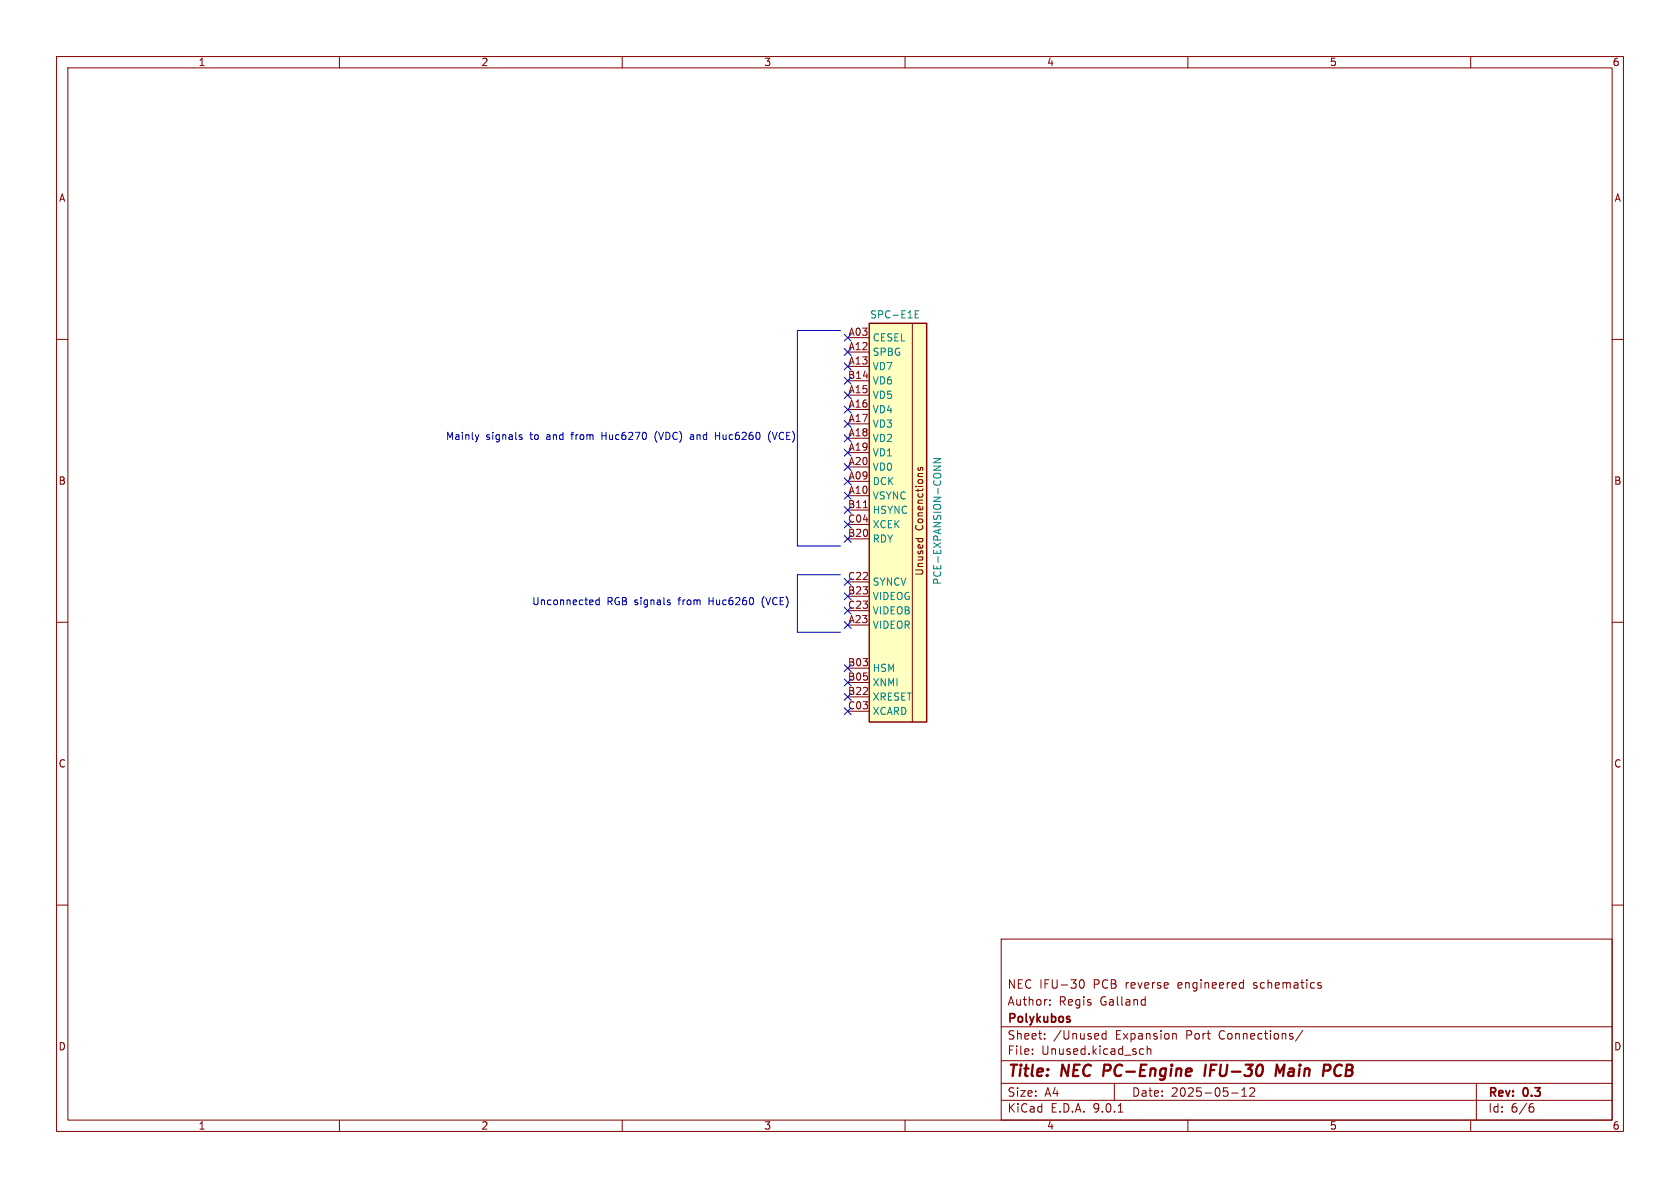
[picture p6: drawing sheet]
<svg xmlns="http://www.w3.org/2000/svg" width="297mm" height="210mm" viewBox="0 0 297 210" stroke-linecap="round" stroke-linejoin="round" font-family="sans-serif">
<g fill="none" stroke="#840000" stroke-width=".18">
<path d="M10 10h277v190h-277zM12 12h273v186h-273zM60 10v2M110 10v2M160 10v2M210 10v2M260 10v2M10 60h2M285 60h2M10 110h2M285 110h2M10 160h2"/>
<path d="M177 166h108v32h-108zM185.6 177.6v.1M185.6 176.8v.1M191 173.3l.2-.1a.81 .81 0 0 1 .6 .6 .81 .81 0 0 1-.3 .8l-.2 .1a.81 .81 0 0 1-.3-1.4zM202.3 176.7l.2 .1M202.5 176.2v1.5M202.5 177.6l-.2 .1M219.4 173.7l.4 .1M219.8 174.6l-.4 .1M219.8 173.2v1.5M233 174.1l.5 .2 .1 .1-.1 .2-.4 .1M233 173.8h.5"/>
<path d="M285 160h2M60 198v2M110 198v2M160 198v2M177 194.5h108M177 191.5h108M177 187.5h108M177 181.5h108M182.5 186.3v.1M182.5 185.5v.1M184.7 183.6v.1M184.7 182.8v.1"/>
<path d="M195.5 182.2v1.5M195.5 182.8l-.4-.1-.3 .3v.4l.2 .2h.5M197 191.5v3M197.7 196.6h.8M201.7 185.4l.5 .1M202.2 186.3l-.5 .1M202.8 185.5l.2-.1 .4 .1 .1 .9M202.8 184.9v1.5M207.5 182.7l.4 .1 .1 .1v.8M210 198v2M217.7 193.2h1.2M219.5 193.8h.9"/>
<path d="M219.5 192.7l.5-.4v1.5M221 192.4l.5-.1 .2 .1 .1 .3-.9 1.1h.9M230.3 182.1l-1.3 2M260 198v2M261 191.5v6.5M270.6 195.7h.4l.2 .3-.1 .5-.5 .1M271 195.1l-.4 .1"/>
</g>
<path d="M195.3 188.2l-.3 2M213.2 188.2l-.3 2M225.5 190.2l.2-2 .5 1.4 .9-1.4-.3 2M236.4 188.3a1.11 1.11 0 0 0 0 1.9" fill="none" stroke="#840000" stroke-width=".4"/>
<path d="M153.7 57.2h10.1v70.4h-10.1z" fill="#ffffc2"/>
<g fill="none" stroke="#840000" stroke-width=".18">
<path d="M149.9 59.7h3.8M161.3 57.2v70.4M149.9 62.2h3.8M149.9 64.8h3.8M149.9 67.3h3.8M149.9 69.9h3.8M149.9 72.4h3.8M149.9 74.9h3.8M149.9 77.5h3.8M149.9 80h3.8M149.9 82.6h3.8M149.9 85.1h3.8"/>
<path d="M149.9 87.6h3.8M149.9 90.2h3.8M149.9 92.7h3.8M149.9 95.3h3.8M152.6 89.8h.8M161.9 95.2h1.2M162.4 95.2l-.1 .1M162.4 82.7l-.1 .3 .2 .2 .2-.1 .1-.4h.3v.5M163.1 95.2v.1M149.9 102.9h3.8M149.9 105.4h3.8M149.9 108h3.8"/>
<path d="M149.9 110.5h3.8M149.9 118.1h3.8M149.9 120.7h3.8M149.9 123.2h3.8M149.9 125.7h3.8"/>
</g>
<path d="M153.7 57.2h10.1v70.4h-10.1z" fill="none" stroke="#840000" stroke-width=".25"/>
<path d="M161.8 55.5h.4M162.4 54.9h-.6v1.3h.6M165 82.4h1.3l-1.3 .7M165 81.1h1.3l-1.3 .7h1.3" fill="none" stroke="#008484" stroke-width=".18"/>
<g fill="none" stroke="#0000c2" stroke-width=".18">
<path d="M148.6 58.4h-7.6v38.1h7.6M84.6 76.8l-.3 .9M91.8 77.2l.5 .2v.2l-.4 .1M91.8 76.9h.5M106.4 76.4v1.3M106.4 77h.7M116.2 76.2a1.46 1.46 0 0 0 0 2M122.1 76.9h.5M122.6 77.1l-.4 .1-.2 .2 .2 .3 .4-.1M126.5 77h.7M127.2 76.4v1.3M136.2 76.2a1.46 1.46 0 0 0 0 2"/>
<path d="M136.5 76.4l.5 1.3M105.9 105.6v1.3M105.9 106.1h-.3l-.3 .2 .1 .5h.5M118.3 106.5l.2 .2-.2 .2M118.3 106.1h.2M134.8 105.8l-.1 .5 .1 .7M148.6 101.6h-7.6v10.2h7.6"/>
</g>
<g fill="none" stroke="#000084" stroke-width=".18">
<path d="M149.3 59.1l1.2 1.2M150.5 59.1l-1.2 1.2M149.3 79.4l1.2 1.2M149.3 76.9l1.2 1.2M149.3 61.6l1.2 1.2M149.3 69.2l1.2 1.3M149.3 66.7l1.2 1.2M149.3 64.2l1.2 1.2M149.3 74.3l1.2 1.2M149.3 71.8l1.2 1.2M150.5 79.4l-1.2 1.2M150.5 76.9l-1.2 1.2"/>
<path d="M150.5 61.6l-1.2 1.2M150.5 69.2l-1.2 1.3M150.5 66.7l-1.2 1.2M150.5 64.2l-1.2 1.2M150.5 74.3l-1.2 1.2M150.5 71.8l-1.2 1.2M149.3 89.6l1.2 1.2M149.3 92.1l1.2 1.2M149.3 94.6l1.2 1.3M149.3 87l1.2 1.2M149.3 84.5l1.2 1.2M149.3 81.9l1.2 1.3"/>
<path d="M150.5 89.6l-1.2 1.2M150.5 92.1l-1.2 1.2M150.5 94.6l-1.2 1.3M150.5 87l-1.2 1.2M150.5 84.5l-1.2 1.2M150.5 81.9l-1.2 1.3M149.3 104.8l1.2 1.2M149.3 109.9l1.2 1.2M149.3 107.3l1.2 1.3M149.3 102.3l1.2 1.2M149.3 117.5l1.2 1.2M150.5 104.8l-1.2 1.2"/>
<path d="M150.5 109.9l-1.2 1.2M150.5 107.3l-1.2 1.3M150.5 102.3l-1.2 1.2M150.5 117.5l-1.2 1.2M149.3 125.1l1.2 1.2M149.3 122.6l1.2 1.2M149.3 120l1.2 1.3M150.5 125.1l-1.2 1.2M150.5 122.6l-1.2 1.2M150.5 120l-1.2 1.3"/>
</g>
<g font-size="2.8" fill="#840000">
<text x="178" y="190.9">Title:</text>
<text x="187.7" y="190.9">NEC</text>
<text x="195.9" y="190.9">PC-Engine</text>
<text x="214.6" y="190.9">IFU-30</text>
<text x="228" y="190.9">Main</text>
<text x="237.1" y="190.9">PCB</text>
</g>
<g font-size="2.1" fill="#840000">
<text x="178" y="178">Author:</text>
<text x="178" y="175">NEC IFU-30</text>
<text x="187.2" y="178">Regis</text>
<text x="193.3" y="175">PCB</text>
<text x="194.5" y="178">Galland</text>
<text x="199.1" y="175">reverse</text>
<text x="208.5" y="175">engineered</text>
<text x="222" y="175">schematics</text>
<text x="178" y="184">Sheet:</text>
<text x="178" y="181.2">Polykubos</text>
<text x="186.2" y="184">/Unused</text>
<text x="197.2" y="184">Expansion</text>
<text x="209.8" y="184">Port</text>
<text x="215.8" y="184">Connections/</text>
<text x="178" y="186.7">File:</text>
<text x="184.1" y="186.7">Unused.kicad_sch</text>
<text x="178" y="196.9">KiCad</text>
<text x="178" y="194.1">Size:</text>
<text x="184.7" y="194.1">A4</text>
<text x="185.7" y="196.9">E.D.A.</text>
<text x="193.3" y="196.9">9.0.1</text>
<text x="200" y="194.1">Date:</text>
<text x="207" y="194.1">2025-05-12</text>
<text x="263" y="194.3">Rev:</text>
<text x="263" y="196.9">Id:</text>
<text x="267.1" y="196.9">6/6</text>
<text x="269.4" y="194.3">0.3</text>
</g>
<g font-size="1.8" fill="#840000">
<text x="35" y="11.9">1</text>
<text x="85" y="11.9">2</text>
<text x="135" y="11.9">3</text>
<text x="185" y="11.9">4</text>
<text x="235" y="11.9">5</text>
<text x="285" y="11.9">6</text>
<text x="10.3" y="35.9">A</text>
<text x="285.3" y="35.9">A</text>
<text x="149.9" y="59.4">A03</text>
<text x="149.9" y="62">A12</text>
<text x="149.9" y="64.5">A13</text>
<text x="149.8" y="67.1">B14</text>
<text x="149.9" y="69.6">A15</text>
<text x="149.9" y="72.1">A16</text>
<text x="149.9" y="74.7">A17</text>
<text x="149.9" y="77.2">A18</text>
<text x="149.9" y="79.8">A19</text>
<text x="149.9" y="82.3">A20</text>
<text x="10.3" y="85.9">B</text>
<text x="149.8" y="89.9">B11</text>
<text x="149.9" y="84.8">A09</text>
<text x="149.9" y="87.4">A10</text>
<text x="285.3" y="85.9">B</text>
<text x="149.8" y="92.5">C04</text>
<text x="149.8" y="95">B20</text>
<text x="163.4" y="93.8" transform="rotate(-90 163.4 93.8)">Conenctions</text>
<text x="163.4" y="101.9" transform="rotate(-90 163.4 101.9)">Unused</text>
<text x="149.8" y="102.6">C22</text>
<text x="149.8" y="105.2">B23</text>
<text x="149.8" y="107.7">C23</text>
<text x="149.9" y="110.2">A23</text>
<text x="149.8" y="117.9">B03</text>
<text x="149.8" y="120.4">B05</text>
<text x="149.8" y="122.9">B22</text>
<text x="149.8" y="125.5">C03</text>
<text x="10.3" y="135.9">C</text>
<text x="285.3" y="135.9">C</text>
<text x="10.3" y="185.9">D</text>
<text x="285.3" y="185.9">D</text>
<text x="35" y="199.9">1</text>
<text x="85" y="199.9">2</text>
<text x="135" y="199.9">3</text>
<text x="185" y="199.9">4</text>
<text x="235" y="199.9">5</text>
<text x="285" y="199.9">6</text>
</g>
<g font-size="1.8" fill="#008484">
<text x="153.7" y="56.5">SPC-E1E</text>
<text x="154.2" y="60.6">CESEL</text>
<text x="154.2" y="63.1">SPBG</text>
<text x="154.2" y="65.6">VD7</text>
<text x="154.2" y="68.2">VD6</text>
<text x="154.2" y="70.7">VD5</text>
<text x="154.2" y="73.3">VD4</text>
<text x="154.2" y="75.8">VD3</text>
<text x="154.2" y="78.3">VD2</text>
<text x="154.2" y="80.9">VD1</text>
<text x="154.2" y="83.4">VD0</text>
<text x="154.2" y="86">DCK</text>
<text x="154.2" y="88.5">VSYNC</text>
<text x="154.2" y="91">HSYNC</text>
<text x="154.2" y="93.6">XCEK</text>
<text x="154.2" y="96.1">RDY</text>
<text x="154.2" y="103.7">SYNCV</text>
<text x="154.2" y="106.3">VIDEOG</text>
<text x="166.6" y="103.5" transform="rotate(-90 166.6 103.5)">PCE-EXPANSION-CONN</text>
<text x="154.2" y="108.8">VIDEOB</text>
<text x="154.2" y="111.4">VIDEOR</text>
<text x="154.2" y="119">HSM</text>
<text x="154.2" y="121.5">XNMI</text>
<text x="154.2" y="124.1">XRESET</text>
<text x="154.2" y="126.6">XCARD</text>
</g>
<g font-size="1.8" fill="#0000c2">
<text x="78.7" y="77.9">Mainly</text>
<text x="85.9" y="77.9">signals</text>
<text x="93.8" y="77.9">to</text>
<text x="96.9" y="77.9">and</text>
<text x="101.5" y="77.9">from</text>
<text x="107" y="77.9">Huc6270</text>
<text x="116.6" y="77.9">(VDC)</text>
<text x="123.1" y="77.9">and</text>
<text x="127.7" y="77.9">Huc6260</text>
<text x="137.3" y="77.9">(VCE)</text>
<text x="94" y="107.1">Unconnected</text>
<text x="107.3" y="107.1">RGB signals</text>
<text x="120.2" y="107.1">from</text>
<text x="125.8" y="107.1">Huc6260</text>
<text x="135.3" y="107.1">(VCE)</text>
</g>
</svg>
